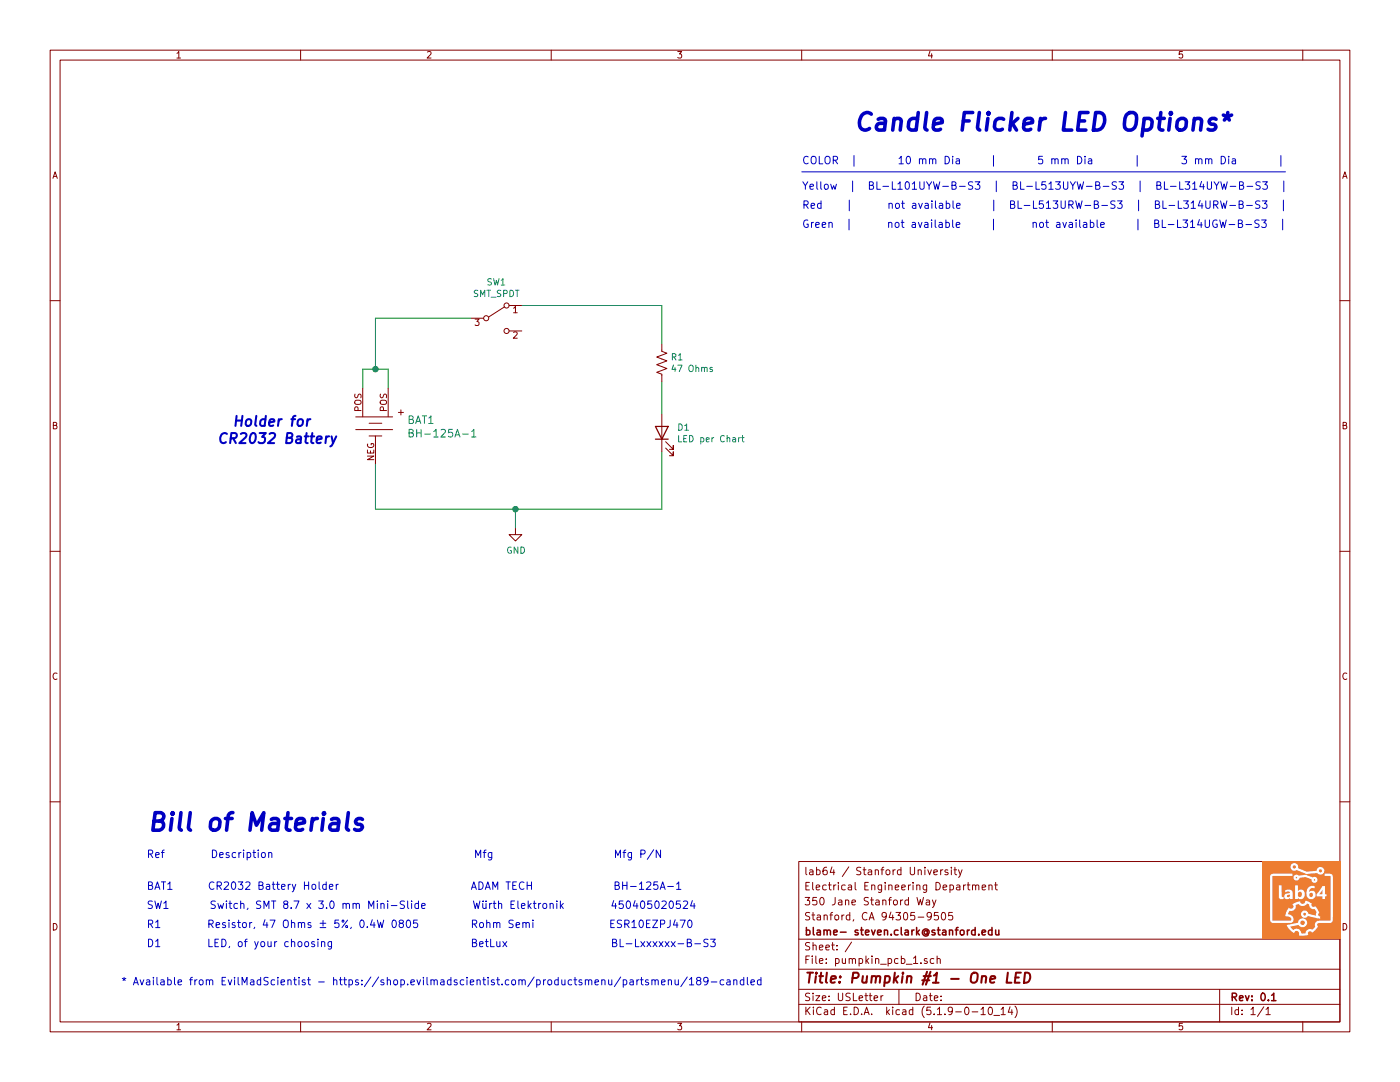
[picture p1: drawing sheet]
EESchema Schematic File Version 4
EELAYER 30 0
EELAYER END
$Descr USLetter 11000 8500
encoding utf-8
Sheet 1 1
Title "Pumpkin #1 - One LED"
Date ""
Rev "0.1"
Comp "blame- steven.clark@stanford.edu"
Comment1 "Stanford, CA 94305-9505"
Comment2 "350 Jane Stanford Way"
Comment3 "Electrical Engineering Department"
Comment4 "lab64 / Stanford University"
$EndDescr
$Comp
L Switch:SW_SPDT_3_Common-Switch SW1
U 1 1
P 3900 2500
F 0 "SW1" H 3900 2785 50  0000 C CNN
F 1 "SMT_SPDT" H 3900 2694 50  0000 C CNN
F 2 "" H 3900 2500 50  0001 C CNN
F 3 "" H 3900 2500 50  0001 C CNN
	1    3900 2500
	1    0    0    -1  
$EndComp
$Comp
L Device:R_US R1
U 1 1
P 5200 2850
F 0 "R1" H 5268 2896 50  0000 L CNN
F 1 "47 Ohms" H 5268 2805 50  0000 L CNN
F 2 "" V 5240 2840 50  0001 C CNN
F 3 "~" H 5200 2850 50  0001 C CNN
	1    5200 2850
	1    0    0    -1  
$EndComp
$Comp
L Device:LED D1
U 1 1
P 5200 3400
F 0 "D1" V 5239 3282 50  0000 R CNN
F 1 "LED per Chart" V 5148 3282 50  0000 R CNN
F 2 "" H 5200 3400 50  0001 C CNN
F 3 "~" H 5200 3400 50  0001 C CNN
	1    5200 3400
	0    -1   -1   0   
$EndComp
Wire Wire Line
	5200 2400 5200 2700
Wire Wire Line
	5200 3000 5200 3250
Wire Wire Line
	5200 4000 5200 3550
Wire Wire Line
	2950 3650 2950 4000
$Comp
L Device:CR2032 BAT1
U 1 1
P 2950 3350
F 0 "BAT1" V 2897 3598 60  0000 L CNN
F 1 "BH-125A-1" V 3003 3598 60  0000 L CNN
F 2 "" H 3150 3550 60  0001 L CNN
F 3 "https://app.adam-tech.com/products/download/data_sheet/197006/bh-125a-1-data-sheet.pdf" H 3150 3650 60  0001 L CNN
F 4 "2057-BH-125A-1-ND" H 3150 3750 60  0001 L CNN "Digi-Key_PN"
F 5 "BH-125A-1" H 3150 3850 60  0001 L CNN "MPN"
F 6 "Battery Products" H 3150 3950 60  0001 L CNN "Category"
F 7 "Battery Holders, Clips, Contacts" H 3150 4050 60  0001 L CNN "Family"
F 8 "https://www.digikey.com/en/products/detail/adam-tech/BH-125A-1/13537720?s=N4IgTCBcDaIEIAkC0BGMBWAgqkBdAvkA" H 3150 4250 60  0001 L CNN "DK_Detail_Page"
F 9 "BATTERY HOLDER CR2032 PC PIN" H 3150 4350 60  0001 L CNN "Description"
F 10 "ADAM TECH" H 3150 4450 60  0001 L CNN "Manufacturer"
F 11 "Active" H 3150 4550 60  0001 L CNN "Status"
	1    2950 3350
	0    1    1    0   
$EndComp
Wire Wire Line
	2850 3050 2850 2900
Wire Wire Line
	2850 2900 2950 2900
Wire Wire Line
	3050 2900 3050 3050
Wire Wire Line
	2950 2900 2950 2500
Wire Wire Line
	2950 2500 3700 2500
Connection ~ 2950 2900
Wire Wire Line
	2950 2900 3050 2900
Wire Wire Line
	4100 2400 5200 2400
Wire Wire Line
	2950 4000 4050 4000
Text Notes 1150 6550 0    138  Italic 28
Bill of Materials
Text Notes 1150 6750 0    59   ~ 0
Ref        Description                                   Mfg                     Mfg P/N
Text Notes 1150 7000 0    59   ~ 0
BAT1      CR2032 Battery Holder                       ADAM TECH              BH-125A-1
Text Notes 1150 7150 0    59   ~ 0
SW1       Switch, SMT 8.7 x 3.0 mm Mini-Slide        Würth Elektronik        450405020524
Text Notes 1150 7300 0    59   ~ 0
R1        Resistor, 47 Ohms ± 5%, 0.4W 0805         Rohm Semi             ESR10EZPJ470
Text Notes 1150 7450 0    59   ~ 0
D1        LED, of your choosing                        BetLux                  BL-Lxxxxxx-B-S3
$Comp
L power:GND #PWR?
U 1 1
P 4050 4150
F 0 "#PWR?" H 4050 3900 50  0001 C CNN
F 1 "GND" H 4055 3977 50  0000 C CNN
F 2 "" H 4050 4150 50  0001 C CNN
F 3 "" H 4050 4150 50  0001 C CNN
	1    4050 4150
	1    0    0    -1  
$EndComp
Wire Wire Line
	4050 4150 4050 4000
Connection ~ 4050 4000
Wire Wire Line
	4050 4000 5200 4000
Text Notes 6300 1300 0    59   ~ 0
COLOR  |       10 mm Dia     |       5 mm Dia       |       3 mm Dia       |
Text Notes 6700 1050 0    138  Italic 28
Candle Flicker LED Options*
Text Notes 6300 1500 0    59   ~ 0
Yellow  |  BL-L101UYW-B-S3  |  BL-L513UYW-B-S3  |  BL-L314UYW-B-S3  |
Text Notes 6300 1650 0    59   ~ 0
Red    |      not available     |  BL-L513URW-B-S3  |  BL-L314URW-B-S3  |
Text Notes 6300 1800 0    59   ~ 0
Green  |      not available     |      not available     |  BL-L314UGW-B-S3  |
Wire Notes Line width 8 style solid
	6300 1350 10100 1350
Text Notes 1700 3500 0    79   Italic 16
  Holder for\nCR2032 Battery
Text Notes 950  7750 0    59   ~ 0
* Available from EvilMadScientist - https://shop.evilmadscientist.com/productsmenu/partsmenu/189-candled
$EndSCHEMATC
